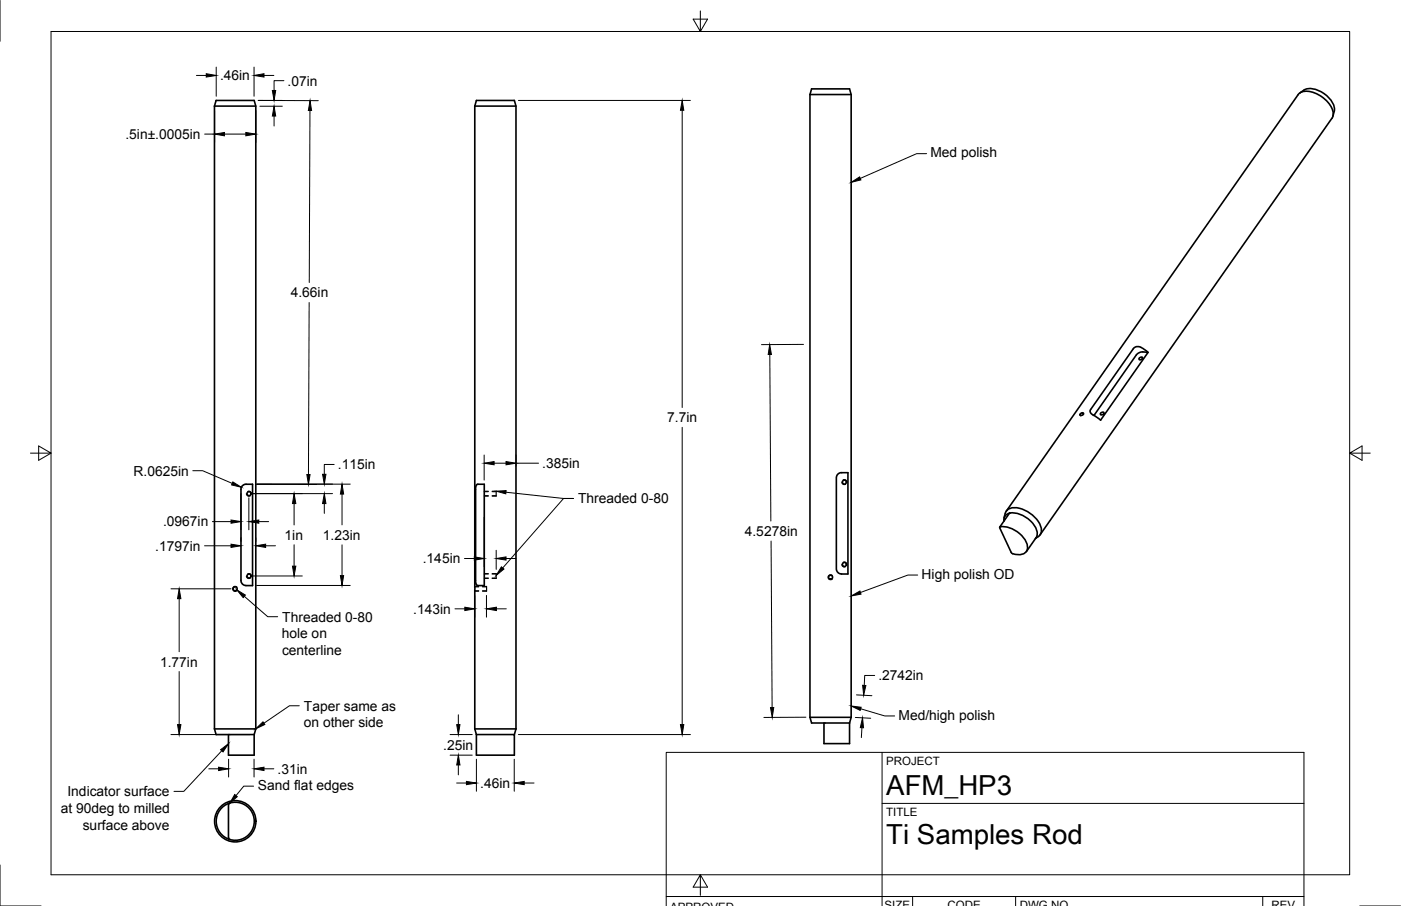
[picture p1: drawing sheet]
<svg xmlns="http://www.w3.org/2000/svg" width="432mm" height="279mm" viewBox="0 0 432 279" stroke-linecap="round" stroke-linejoin="round" font-family="sans-serif">
<!-- layer: Hidden -->
<g fill="none" stroke="#000" stroke-width=".36">
<path d="M75.9 152.3l.4 .6h.8M76.3 151.6l.8-.1 .4 .8M149.3 152.9h1.2M149.3 151.6h1.2M151.7 152.9h1.2M151.7 151.6h1.2M152.9 151.5v1.5M259.5 148.7l.3 .6h.8M259.8 148l.9 .1 .3 .6M75.9 177.7l.4 .6h.8M76.3 177l.2-.1a.73 .73 0 0 1 1 .8M149.3 178.3h1.2"/>
<path d="M149.3 177h1.2M151.7 178.3h1.2M151.7 177h1.2M152.9 176.9v1.5M256.5 177.5l-.7-.2-.6 .5 .3 .8 .7 .2 .3-.2M259.5 174.1l.3 .6h.8M259.8 173.4h.2a.74 .74 0 0 1 1 .7M73 181l-.2-.1a.78 .78 0 0 0-1.1 .8 .78 .78 0 0 0 1.3 .4M146.3 182.2h1.2M146.3 181h1.2M148.7 182.2h1.3M148.7 181h1.3"/>
<path d="M150 180.8v1.5"/>
</g>
<!-- layer: Visible -->
<g fill="none" stroke="#000" stroke-width=".5">
<path d="M66.1 32.7l.5-1.7h11.7l.5 1.7v192.1M66.1 32.7h12.7M66.1 32.7v192.1M146.3 32.7v192.1M146.3 32.7l.5-1.7h11.7l.5 1.7v192.1M146.3 32.7h12.7M249.6 29.2h12.7M249.6 29.2l.5-1.8h11.7l.5 1.8v192M249.6 29.2v192M401.8 27.8l-1.2 .9M401.9 27.8a6.3 6.3 0 0 1 7 1.7 5.1 5.1 0 0 1 1.9 6.3M410.5 36.5l-89.9 128.4"/>
<path d="M410.5 36.5a3.9 3.9 0 0 0-.8-4.4 8.7 8.7 0 0 0-8.6-3.7l-1 .8-90 128.4M351.1 110.5l.5-.4 .6 .3-.6 .5h-.5zM352.2 108.5l1.6 .2-14.6 20.9-2.8-2-.4-.7 .1-.6 13.3-19 1.3-.4a4.5 4.5 0 0 1 3.2 1.8M352.2 108.5l-.9 .2-1.1 .8-13 18.6M332.8 127.8l.7-.5 .5 .2-.1 .3-.5 .3h-.5zM339.2 127.5l.5-.4 .6 .3-.6 .5h-.5zM74.8 149.7l.8-.4h2.2v31.3l-2.5-.1-.7-.5-.3-.8v-28.5zM146.9 149.5l.2-.2h2.2v31.3h-2.2l-.3-.4-.2-.8v-28.9zM258.1 146.4l1-.6h2.2v31.2l-2.5-.1-.7-.6-.3-.7v-28.4zM309.8 158.3l-.4 1.5M309.8 158.3a3.2 3.2 0 0 1 4.4-1.6 9.1 9.1 0 0 1 6.8 6.8 2.24 2.24 0 0 1-.9 2M311.3 158.2l-3.2 4.3"/>
<path d="M311.3 158.2a2.17 2.17 0 0 0-1.9 2.6M311.3 158.2a8.3 8.3 0 0 1 8.4 5.9l-.4 1.7-3 4.3M308.3 162.5l-.2 .3 3.6 7.6a3.7 3.7 0 0 0 4.6-.3 4.2 4.2 0 0 0-1.4-4.9 8.2 8.2 0 0 0-6.6-2.7M320 165.5l-.9 .6M66.1 224.8l.5 1.7h11.7M66.1 224.8h12.7M70.4 226.5v6.4h7.9v-6.4M78.8 224.8l-.5 1.7M146.3 224.8h12.7M146.3 224.8l.5 1.7M146.8 226.5h11.7v6.4h-11.7zM159 224.8l-.5 1.7"/>
<path d="M249.6 221.2l.5 1.8h11.7M249.6 221.2h12.7M254 223v6.3h7.8v-6.3M262.3 221.2l-.5 1.8M70.8 247.7l-.3 .5-.1 10.2 .4 .5M70.8 247.6a5.9 5.9 0 0 0-4.2 5.7 5.9 5.9 0 0 0 4.2 5.6M70.8 247.6a5.9 5.9 0 0 1 7.6 5.7 5.9 5.9 0 0 1-7.6 5.6"/>
<circle cx="76.8" cy="152.2" r=".62"/>
<circle cx="260.3" cy="148.7" r=".62"/>
<circle cx="76.8" cy="177.6" r=".62"/>
<circle cx="256" cy="178" r=".61"/>
<circle cx="260.3" cy="174.1" r=".62"/>
<circle cx="72.5" cy="181.6" r=".62"/>
<circle cx="72.5" cy="253.3" r="6.4"/>
</g>
<!-- layer: Hidden Narrow -->
<path d="M149.3 153h1.2M149.3 151.5h1.2M151.7 153h1.2M151.7 151.5h1.2M149.3 178.4h1.2M149.3 176.9h1.2M151.7 178.4h1.2M151.7 176.9h1.2M146.3 182.3h1.2M146.3 180.8h1.2M148.7 182.3h1.3M148.7 180.8h1.3" fill="none" stroke="#000" stroke-width=".31"/>
<!-- layer: Border -->
<path d="M0 .1v12.6M15.7 9.7h400.3v260.1h-400.3zM215.9 3.4v6.3l-2.3-3.8h4.5l-2.2 3.8M9.4 139.7h6.3l-3.8-2.2v4.5l3.8-2.3M416 139.7l3.8 2.3v-4.5l-3.8 2.2h6.3M0 266.7v12.7h12.7M215.9 269.8l2.2 3.8h-4.5l2.3-3.8v6.3M419 279.4h12.7" fill="none" stroke="#000" stroke-width=".31"/>
<!-- layer: Titleblock -->
<path d="M271.9 232v47.4M271.9 247.8h130M205.3 279.4v-47.4h196.6v47.4M205.3 276.5h196.6M281.3 276.5v2.9M313 276.5v2.9M389.2 276.5v2.9" fill="none" stroke="#000" stroke-width=".31"/>
<!-- layer: Dimensions -->
<g fill="none" stroke="#000" stroke-width=".31">
<path d="M60.5 23.3h3.1M66.1 34v9.9M66.6 20.7v9M78.3 20.7v9M78.8 34v9.9M80.1 32.8h6.9M81.4 23.3h3M84.5 35.8v3.1M87 31h-7.4h18.5M87.5 24.9h-3v3M95.5 34.1l-.2 53M159.8 31h53"/>
<path d="M210.3 34v91.7M63.1 41.4h3M69.2 41.4h6.6M95.3 93.3l-.2 53M237.3 109.3l.3 51.4M247.6 106.2l-12.9 .1M210.3 131.8v91.7M59.4 145.2h3.1l9.1 3.9M74.3 152.2v11.2M76.7 153.5v9.9M78 152.2h24.5M90.6 155.3v6.6"/>
<path d="M100 155.3v3M103 143.2h-3v3.1M105.4 152.4v9.5M107.9 149.3h-28.8l18.5 .1M149.2 140.3v7.8M149.2 159.6v15.2M152.3 142.8h3.7M159 140.3v3.4M159 142.8h7M63 168.3h8.2M65.5 160.9h5.7M74.3 165.8v1.2"/>
<path d="M78 177.6h15.2M78.8 165.8v1.2M79.8 160.9h3M81.9 168.3h3M90.6 168v6.6M105.4 168v9.5M143.2 172.2h3M152.9 169.7v5.9M156 172.2h3M237.7 166.9l.3 51.3M52.7 181.6h18.5M55.2 184.6v16.4"/>
<path d="M79.1 180.6h28.8M140.2 187.8h3.1M146.3 183.6v6.7M149.9 183.6v6.7M153 187.8h3M55.2 207.1v16.4M264 214.3l4.7 .2M269.6 208.3h-3.1l-.1 3.1M52.7 226.5h24.4M64.4 237.1h3M70.5 234.1v5.5M78.3 234.1v5.5"/>
<path d="M81.4 237.1h3M138.7 226.5h6.8M138.7 232.9h6.8M141.3 220.4v3.1M141.3 235.9v3M146.8 234.1v9.9M158.5 234.1v9.9M159.8 226.5h53M248.4 221.2l-13 .1M263.6 221.3l4.8 .2M265.7 224.4l-.2 3.1M140.7 241.5h3.1"/>
<path d="M161.6 241.5h3"/>
</g>
<g fill="#000" stroke="#000" stroke-width=".31">
<path d="M63.6 22.7l3 .6-3 .5zM78.3 23.3l3.1-.6v1.1zM84.5 32.8l.5 3h-1.1zM83.9 27.9h1.1l-.5 3.1zM95.6 31l.4 3.1h-1zM210.3 31l.5 3h-1.1zM66.1 41.4l3.1-.5v1zM75.8 40.9l3 .5-3 .5zM237.2 106.3l.6 3h-1zM71.8 148.6l2.6 1.7-3-.7zM90.6 152.2l.6 3.1h-1.1zM94.6 146.3h1l-.5 3.1z"/>
<path d="M100 152.2l.5 3.1h-1.1zM99.4 146.3h1.1l-.5 3zM105.4 149.3l.5 3.1h-1zM149.2 142.8l3.1-.5v1zM156 142.3l3 .5-3 .5zM71.2 160.4l3.1 .5-3.1 .5zM71.2 167.8l3.1 .5-3.1 .5zM76.7 160.9l3.1-.5v1zM78.8 168.3l3.1-.5v1zM90.1 174.6h1.1l-.6 3zM104.9 177.5h1l-.5 3.1zM146.2 171.7l3 .5-3 .5z"/>
<path d="M152.9 172.2l3.1-.5v1zM55.2 181.6l.6 3h-1.1zM143.3 187.3l3 .5-3 .5zM149.9 187.8l3.1-.5v1zM237.5 218.2h1l-.5 3.1zM265.9 211.3l1 .1-.7 3zM54.7 223.5h1.1l-.6 3zM67.4 236.6l3.1 .5-3.1 .5zM78.3 237.1l3.1-.5v1zM140.8 223.5h1l-.5 3zM141.3 232.9l.5 3h-1zM209.7 223.5h1.1l-.5 3z"/>
<path d="M265.8 221.4l.4 3h-1zM143.8 241l3 .5-3 .5zM158.5 241.5l3.1-.5v1z"/>
</g>
<!-- layer: Annotations -->
<path d="M262.3 56.2l2.6-1.6 .4 .9zM152.9 151.5l3.1-.2-.1 1zM154.5 174.8l.8 .7-2.4 1.9zM73 181.9l2.6 1.6-.7 .8zM262.3 183.8l2.7-1.5 .4 .9zM262.3 217.7l3.1 .4-.3 1zM68 231.2l2.5-1.9-1.8 2.6zM78.8 224.7l2.2-2.1 .6 .8zM72.3 245l.8 .7-2.3 2z" fill="#000" stroke="#000" stroke-width=".31"/>
<path d="M285.6 47.4h-3.1l-17.3 7.6M156 151.8l17.7 1.9h3.1h-3.1l-18.8 21.5M282.9 177.3h-3.1l-14.6 5.4M75.3 183.9l7.2 6.3h3.1M92.3 217.7h-3.1l-7.9 5.3M265.3 218.6l7.4 2.2h3.1M68.3 231.5l-11.7 12.5h-3M78.2 242.4h-3.1l-2.4 3" fill="none" stroke="#000" stroke-width=".31"/>
<g font-size="8.5">
<text x="273.1" y="245.2">AFM_HP3</text>
<text x="273.1" y="260.2">Ti Samples Rod</text>
</g>
<g font-size="4.3">
<text x="67.8" y="24.8">.46in</text>
<text x="88.6" y="26.4">.07in</text>
<text x="38.7" y="42.9">.5in±.0005in</text>
<text x="286.8" y="48.5">Med polish</text>
<text x="89.6" y="91.7">4.66in</text>
<text x="205.7" y="130.3">7.7in</text>
<text x="41.2" y="146.7">R.0625in</text>
<text x="104.1" y="144.7">.115in</text>
<text x="167.1" y="144.3">.385in</text>
<text x="178.2" y="155.2">Threaded 0-80</text>
<text x="50.3" y="162.4">.0967in</text>
<text x="87.7" y="166.5">1in</text>
<text x="99.5" y="166.4">1.23in</text>
<text x="229.6" y="165.2">4.5278in</text>
<text x="47.8" y="169.8">.1797in</text>
<text x="130.3" y="173.7">.145in</text>
<text x="284.1" y="178.5">High polish OD</text>
<text x="87" y="191.7">Threaded 0-80</text>
<text x="127.4" y="189.3">.143in</text>
<text x="86.8" y="196.8">hole on</text>
<text x="86.9" y="201.8">centerline</text>
<text x="49.3" y="205.6">1.77in</text>
<text x="270.7" y="209.8">.2742in</text>
<text x="93.7" y="219.1">Taper same as</text>
<text x="276.9" y="221.9">Med/high polish</text>
<text x="93.6" y="224.2">on other side</text>
<text x="136.6" y="231.2">.25in</text>
<text x="85.5" y="238.6">.31in</text>
<text x="20.8" y="245.6">Indicator surface</text>
<text x="79.5" y="243.6">Sand flat edges</text>
<text x="148" y="243">.46in</text>
<text x="18.8" y="250.7">at 90deg to milled</text>
<text x="25.5" y="255.8">surface above</text>
</g>
<g font-size="3.5">
<text x="273.1" y="235.8">PROJECT</text>
<text x="273.1" y="251.6">TITLE</text>
<text x="272.6" y="280.2">SIZE</text>
<text x="292" y="280.2">CODE</text>
<text x="314.3" y="280.2">DWG NO</text>
<text x="391.9" y="280.2">REV</text>
</g>
</svg>
